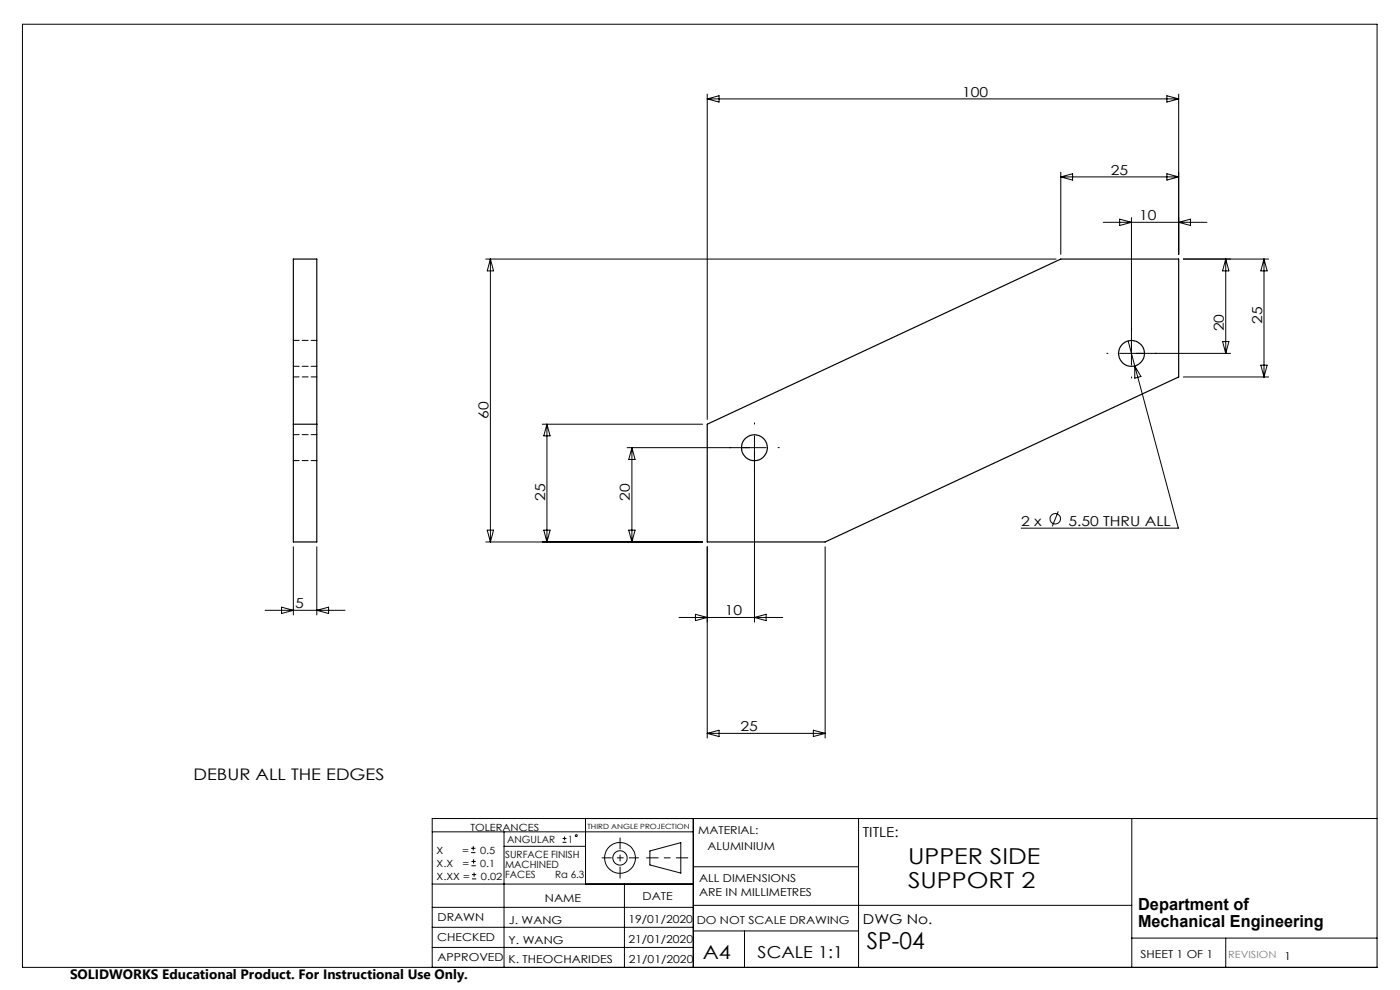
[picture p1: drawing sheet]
<svg xmlns="http://www.w3.org/2000/svg" width="297mm" height="210mm" viewBox="0 0 297 210" stroke-linecap="round" stroke-linejoin="round" font-family="sans-serif">
<g fill="none" stroke="#000" stroke-width=".21">
<path d="M4.8 5.1h287.3v200.1h-287.3zM150 20v69M250 20v34M150 21h100M150 21l2.5-.7v1.4zM225 36.5v17.5M225 37.5h25M225 37.5l2.5-.6v1.3zM247.5 20.3l2.5 .7-2.5 .7zM247.5 36.9l2.5 .6-2.5 .7zM103 55h121M104 55l.7 2.5h-1.3z"/>
<path d="M104 55v60M234 47.2h22M237.5 46.5l2.5 .7-2.5 .6zM240 46.2v31.3M250 47.2l2.6-.7v1.3zM251 55h18.1M260 55v20M260 55l.7 2.5h-1.3zM268.1 55v25M268.1 55l.7 2.5h-1.3zM239.3 72.3l1.4 5.3M240.7 77.6l9.3 34.4h-33.4"/>
<path d="M240.7 77.6l1.3 2.3-1.3 .3zM251 80h18.1M259.4 72.5h1.3l-.7 2.5zM261.1 75h-23.6M267.5 77.5h1.3l-.7 2.5zM115 90h34M116 90v25M116 90l.7 2.5h-1.3zM133 95h29.5M134.1 95v20M134.1 95l.6 2.5h-1.3zM160.1 92.5v39.5"/>
<path d="M62.2 116v14.4M67.2 116v14.4M103 115h46M103.4 112.5h1.3l-.7 2.5zM115.4 112.5h1.3l-.7 2.5zM133.4 112.5h1.3l-.6 2.5zM150 116v40.6M175 116v40.6M224.5 108.5l-1.3 3.1M56.2 129.5h17M59.7 128.8l2.5 .7-2.5 .6zM67.2 129.5l2.5-.7v1.3z"/>
<path d="M144 131h22.1M147.5 130.3l2.5 .7-2.5 .6zM160.1 131l2.4-.7v1.3zM150 155.6l2.5-.7v1.3zM150 155.6h25M172.5 154.9l2.5 .7-2.5 .6zM91.7 176.5h55.4M99.9 179.9h1M100.4 179.5v.9M106.9 176.5v28.7M106.9 179.5h17.3M119.3 178.7h.9"/>
<path d="M119.3 177.9h.9M119.8 177.4v.9M124.2 173.6v13.9M147.1 173.6v31.6M182.1 173.6v31.6M240.1 173.6v31.6M292.1 173.6h-200.4v31.6M91.7 196.7h55.4M91.7 192.5h55.4M91.7 187.5h55.4M99.9 180.9h1M100 183.6h.9"/>
<path d="M100 182.7h.9M100.1 186.4h.9M100.1 185.5h.9M100.5 182.3v.9M100.6 185.1v.9M132.5 187.5v17.7M137.9 180.5l6.5-1.8v6.5l-6.5-1.7zM147.1 183.9h35M147.1 197.5h35M147.1 192h93M157.9 197.5v7.7M240.1 199h52"/>
<path d="M260 199v6.2M91.7 201h55.4"/>
<circle cx="223.9" cy="110" r="1.1"/>
<circle cx="122.2" cy="177.3" r=".2"/>
<circle cx="131.5" cy="182" r="1.52"/>
<circle cx="131.5" cy="182" r="3.3"/>
</g>
<path d="M145.9 182h-8.7" fill="none" stroke="#000" stroke-width=".21" stroke-dasharray="15.2 1.3 1.3 1.3" stroke-dashoffset="12.8"/>
<path d="M131.5 177.7v8.6" fill="none" stroke="#000" stroke-width=".21" stroke-dasharray="15.2 1.3 1.3 1.3" stroke-dashoffset="12.9"/>
<path d="M127.7 182h7.8" fill="none" stroke="#000" stroke-width=".21" stroke-dasharray="15.2 1.3 1.3 1.3" stroke-dashoffset="13.3"/>
<path d="M235.1 75h-.3M240.1 70v-.3M240.1 80v.2M245.1 75h.2M155.1 95h-.3M160.1 90v-.3M160.1 100v.2M165.1 95h.2" fill="none" stroke="#000" stroke-width=".21" stroke-dasharray="15.2 1.3 1.3 1.3"/>
<g fill="none" stroke="#000" stroke-width=".25">
<path d="M62.2 55h5v60h-5zM62.2 90h5M150 90l75-35h25v25l-75 35h-25z"/>
<circle cx="240" cy="75" r="2.75"/>
<circle cx="160.1" cy="95" r="2.75"/>
</g>
<path d="M62.2 80h5M62.2 77.7h5M67.2 72.2h-5M62.2 97.7h5M67.2 92.2h-5" fill="none" stroke="#000" stroke-width=".21" stroke-dasharray="1.3 .6"/>
<text font-size="4.9" x="183.9" y="201.4">SP-04</text>
<g font-size="4.7">
<text x="192.6" y="183.3">UPPER SIDE</text>
<text x="192.6" y="188.4">SUPPORT 2</text>
</g>
<text font-size="4.1" x="149.1" y="203.3">A4</text>
<g font-size="3.5">
<text x="241.4" y="193.1">Department of</text>
<text x="241.4" y="196.6">Mechanical Engineering</text>
<text x="160.7" y="203.2">SCALE 1:1</text>
</g>
<text font-size="3.4" x="41" y="165.5">DEBUR ALL THE EDGES</text>
<g font-size="2.9">
<text x="204.1" y="20.5">100</text>
<text x="235.7" y="37.1">25</text>
<text x="241.6" y="46.7">10</text>
<text x="259.6" y="70.3" transform="rotate(-90 259.6 70.3)">20</text>
<text x="267.8" y="68.7" transform="rotate(-90 267.8 68.7)">25</text>
<text x="103.6" y="88.9" transform="rotate(-90 103.6 88.9)">60</text>
<text x="115.6" y="106.2" transform="rotate(-90 115.6 106.2)">25</text>
<text x="133.6" y="106.2" transform="rotate(-90 133.6 106.2)">20</text>
<text x="216.7" y="111.6">2 x</text>
<text x="226.6" y="111.6">5.50 THRU ALL</text>
<text x="62.6" y="129">5</text>
<text x="153.7" y="130.5">10</text>
<text x="157.1" y="155.1">25</text>
<text x="183" y="177.5">TITLE:</text>
<text x="183.1" y="196">DWG No.</text>
<text x="14.9" y="207.6">SOLIDWORKS Educational Product. For Instructional Use Only.</text>
</g>
<g font-size="2.3">
<text x="148.1" y="177">MATERIAL:</text>
<text x="150.1" y="180.4">ALUMINIUM</text>
<text x="115.6" y="191.3">NAME</text>
<text x="136.3" y="191">DATE</text>
<text x="148.3" y="187.1">ALL DIMENSIONS</text>
<text x="148.3" y="190.1">ARE IN MILLIMETRES</text>
<text x="92.8" y="195.5">DRAWN</text>
<text x="107.9" y="196">J. WANG</text>
<text x="133.3" y="195.8">19/01/2020</text>
<text x="147.8" y="195.9">DO NOT SCALE DRAWING</text>
<text x="92.8" y="199.5">CHECKED</text>
<text x="92.8" y="203.9">APPROVED</text>
<text x="107.9" y="200.2">Y. WANG</text>
<text x="133.3" y="200.1">21/01/2020</text>
<text x="242" y="203.2">SHEET 1 OF 1</text>
<text x="272.5" y="203.7">1</text>
<text x="107.9" y="204.3">K. THEOCHARIDES</text>
<text x="133.4" y="204.3">21/01/2020</text>
</g>
<g font-size="2.1">
<text x="99.8" y="176.2">TOLERANCES</text>
<text x="107.6" y="178.8">ANGULAR</text>
<text x="120.5" y="178.8">1</text>
<text x="92.6" y="181.1">X</text>
<text x="92.6" y="183.9">X.X</text>
<text x="98" y="181.1">=</text>
<text x="98.1" y="183.9">=</text>
<text x="101.8" y="181.1">0.5</text>
<text x="101.9" y="183.9">0.1</text>
<text x="107.2" y="182">SURFACE FINISH</text>
<text x="107.2" y="184.1">MACHINED</text>
<text x="92.6" y="186.7">X.XX =</text>
<text x="102" y="186.7">0.02</text>
<text x="107.2" y="186.2">FACES</text>
<text x="117.8" y="186.2">Ra 6.3</text>
</g>
<text font-size="2.1" fill="#808080" x="260.6" y="203.2">REVISION</text>
<text font-size="1.5" x="124.6" y="175.8">THIRD ANGLE PROJECTION</text>
</svg>
